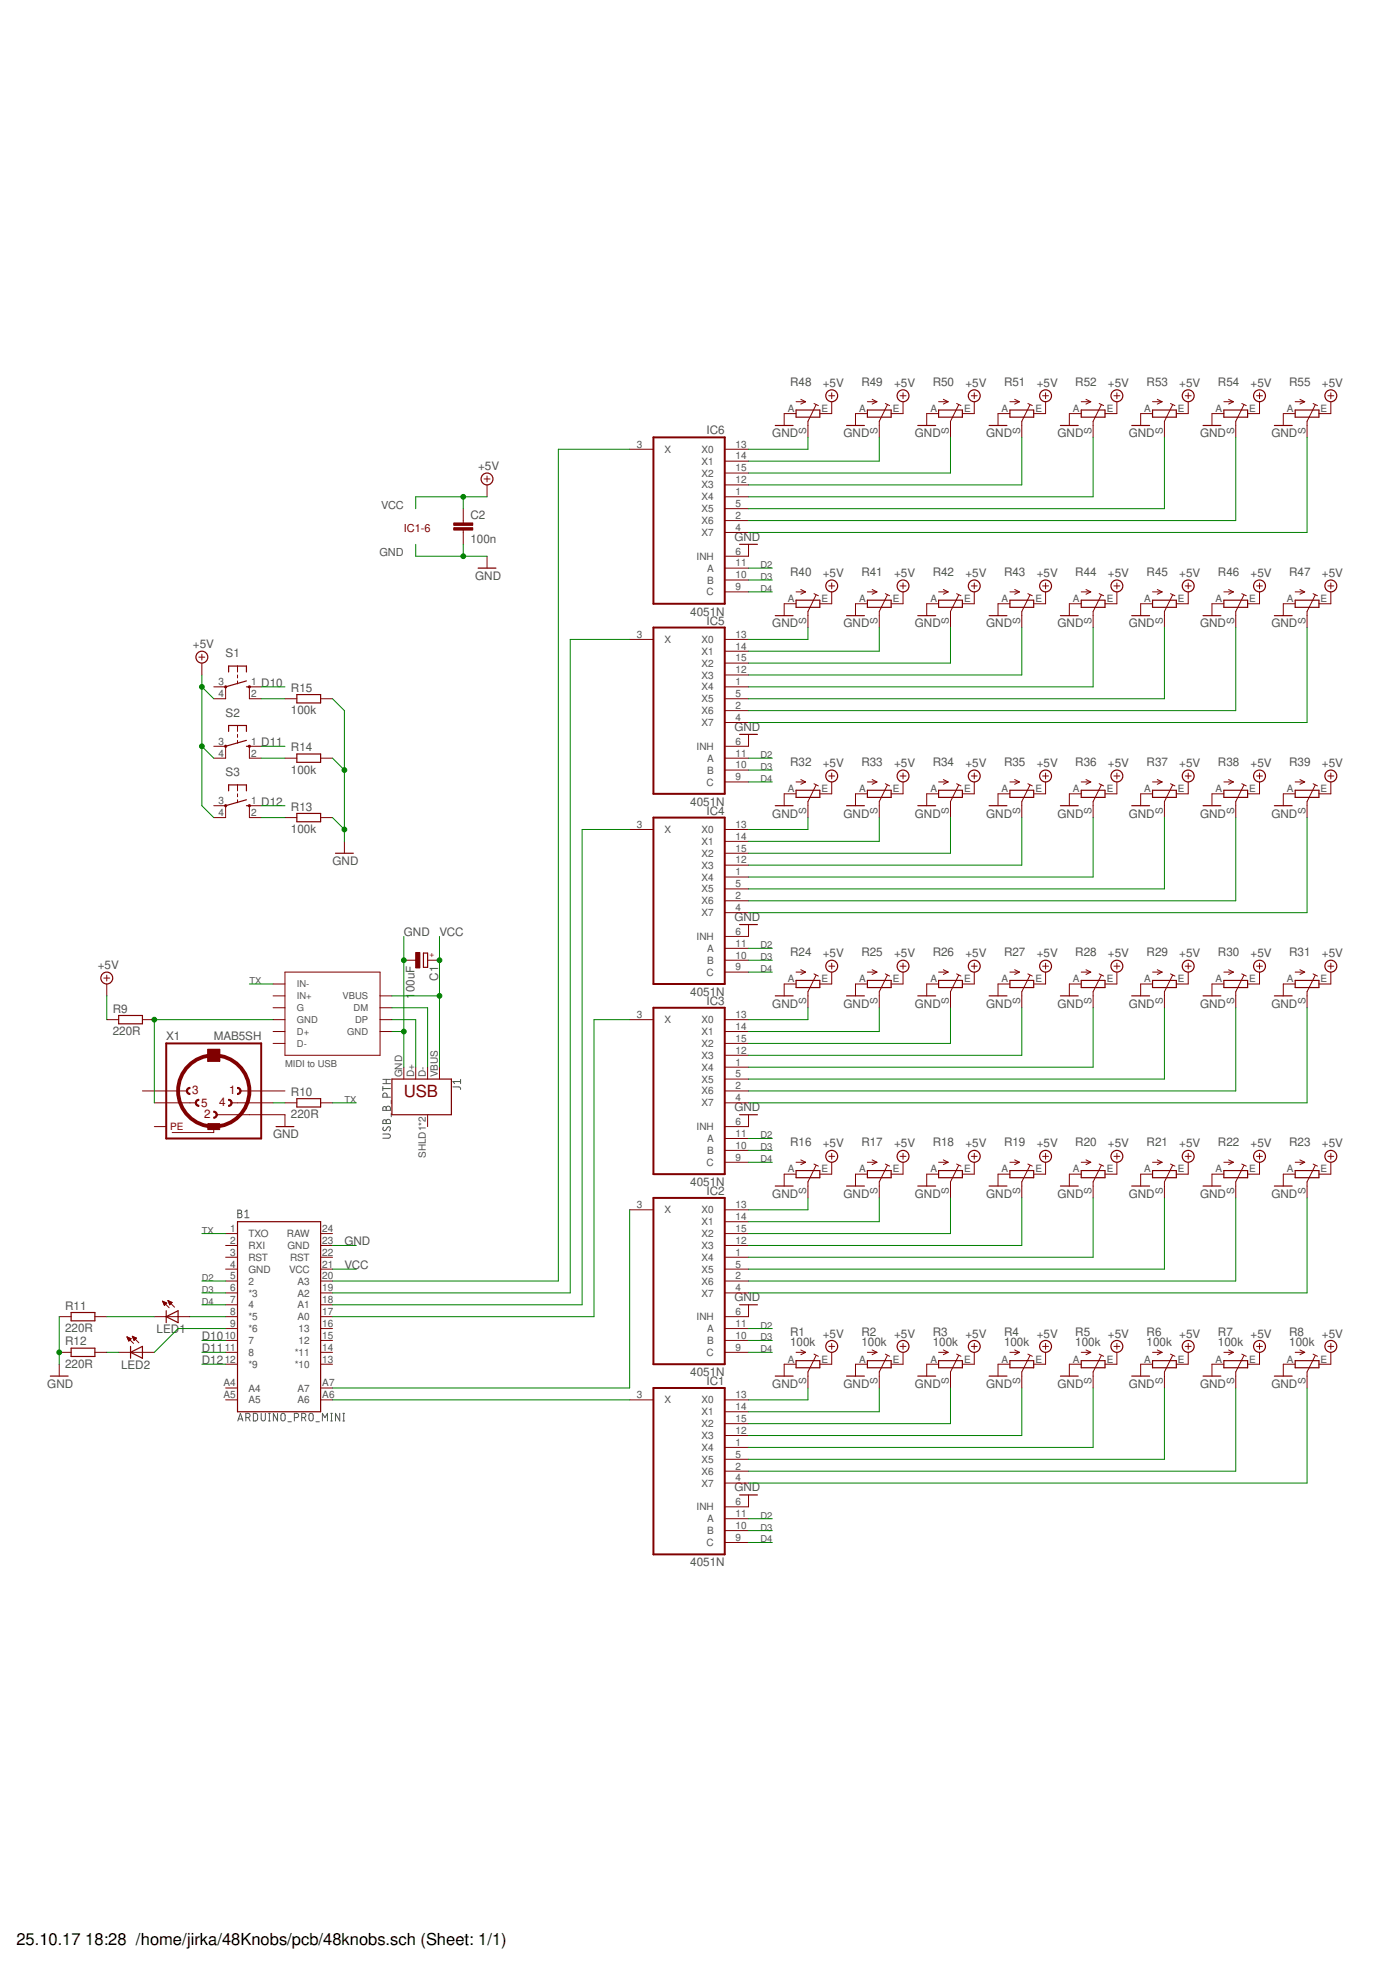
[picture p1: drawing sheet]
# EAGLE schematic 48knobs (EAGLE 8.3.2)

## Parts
B1  ARDUINO_PRO_MINI  [ARDUINO_PRO_MINI]
C1  100uF  CPOL-EUE1.8-4  [E1,8-4]
C2  100n  C2,5-3  [C2.5-3]
IC1  4051N  [DIL16]
IC2  4051N  [DIL16]
IC3  4051N  [DIL16]
IC4  4051N  [DIL16]
IC5  4051N  [DIL16]
IC6  4051N  [DIL16]
J1  USB_B_PTH  [USB-B-PTH]
LED1  LED3MM  [LED3MM]
LED2  LED3MM  [LED3MM]
R1  100k  TRIM_EU-B25U  [B25U]
R2  100k  TRIM_EU-B25U  [B25U]
R3  100k  TRIM_EU-B25U  [B25U]
R4  100k  TRIM_EU-B25U  [B25U]
R5  100k  TRIM_EU-B25U  [B25U]
R6  100k  TRIM_EU-B25U  [B25U]
R7  100k  TRIM_EU-B25U  [B25U]
R8  100k  TRIM_EU-B25U  [B25U]
R9  220R  R-EU_0204/5  [0204/5]
R10  220R  R-EU_0204/5  [0204/5]
R11  220R  R-EU_0204/5  [0204/5]
R12  220R  R-EU_0204/5  [0204/5]
R13  100k  R-EU_0204/5  [0204/5]
R14  100k  R-EU_0204/5  [0204/5]
R15  100k  R-EU_0204/5  [0204/5]
R16  TRIM_EU-B25U  [B25U]
R17  TRIM_EU-B25U  [B25U]
R18  TRIM_EU-B25U  [B25U]
R19  TRIM_EU-B25U  [B25U]
R20  TRIM_EU-B25U  [B25U]
R21  TRIM_EU-B25U  [B25U]
R22  TRIM_EU-B25U  [B25U]
R23  TRIM_EU-B25U  [B25U]
R24  TRIM_EU-B25U  [B25U]
R25  TRIM_EU-B25U  [B25U]
R26  TRIM_EU-B25U  [B25U]
R27  TRIM_EU-B25U  [B25U]
R28  TRIM_EU-B25U  [B25U]
R29  TRIM_EU-B25U  [B25U]
R30  TRIM_EU-B25U  [B25U]
R31  TRIM_EU-B25U  [B25U]
R32  TRIM_EU-B25U  [B25U]
R33  TRIM_EU-B25U  [B25U]
R34  TRIM_EU-B25U  [B25U]
R35  TRIM_EU-B25U  [B25U]
R36  TRIM_EU-B25U  [B25U]
R37  TRIM_EU-B25U  [B25U]
R38  TRIM_EU-B25U  [B25U]
R39  TRIM_EU-B25U  [B25U]
R40  TRIM_EU-B25U  [B25U]
R41  TRIM_EU-B25U  [B25U]
R42  TRIM_EU-B25U  [B25U]
R43  TRIM_EU-B25U  [B25U]
R44  TRIM_EU-B25U  [B25U]
R45  TRIM_EU-B25U  [B25U]
R46  TRIM_EU-B25U  [B25U]
R47  TRIM_EU-B25U  [B25U]
R48  TRIM_EU-B25U  [B25U]
R49  TRIM_EU-B25U  [B25U]
R50  TRIM_EU-B25U  [B25U]
R51  TRIM_EU-B25U  [B25U]
R52  TRIM_EU-B25U  [B25U]
R53  TRIM_EU-B25U  [B25U]
R54  TRIM_EU-B25U  [B25U]
R55  TRIM_EU-B25U  [B25U]
S1  10-XX  [B3F-10XX]
S2  10-XX  [B3F-10XX]
S3  10-XX  [B3F-10XX]
X1  MAB5SH  [MAB5SH]

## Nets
+5V: R1.E R2.E R3.E R4.E R5.E R6.E R7.E R8.E R9.1 R16.E R17.E R18.E R19.E R20.E R21.E R22.E R23.E R24.E R25.E R26.E R27.E R28.E R29.E R30.E R31.E R32.E R33.E R34.E R35.E R36.E R37.E R38.E R39.E R40.E R41.E R42.E R43.E R44.E R45.E R46.E R47.E R48.E R49.E R50.E R51.E R52.E R53.E R54.E R55.E S1.4(P1) S2.4(P1) S3.4(P1)
D2: B1.5 IC1.11(A) IC2.11(A) IC3.11(A) IC4.11(A) IC5.11(A) IC6.11(A)
D3: B1.6(*3) IC1.10(B) IC2.10(B) IC3.10(B) IC4.10(B) IC5.10(B) IC6.10(B)
D4: B1.7 IC1.9(C) IC2.9(C) IC3.9(C) IC4.9(C) IC5.9(C) IC6.9(C)
D10: B1.10 S1.1(S)
D11: B1.11 S2.1(S)
D12: B1.12(*9) S3.1(S)
GND: B1.23(GND) C1.- C2.2 IC1.6(INH) IC2.6(INH) IC3.6(INH) IC4.6(INH) IC5.6(INH) IC6.6(INH) J1.GND R1.A R2.A R3.A R4.A R5.A R6.A R7.A R8.A R11.1 R12.1 R13.2 R14.2 R15.2 R16.A R17.A R18.A R19.A R20.A R21.A R22.A R23.A R24.A R25.A R26.A R27.A R28.A R29.A R30.A R31.A R32.A R33.A R34.A R35.A R36.A R37.A R38.A R39.A R40.A R41.A R42.A R43.A R44.A R45.A R46.A R47.A R48.A R49.A R50.A R51.A R52.A R53.A R54.A R55.A X1.2
N$1: IC1.13(X0) R1.S
N$2: IC1.14(X1) R2.S
N$3: IC1.15(X2) R3.S
N$4: IC1.12(X3) R4.S
N$5: IC1.1(X4) R5.S
N$6: IC1.5(X5) R6.S
N$7: IC1.2(X6) R7.S
N$8: IC1.4(X7) R8.S
N$9: R9.2 X1.5
N$10: R10.1 X1.4
N$12: J1.D+
N$13: J1.D-
N$15: B1.8(*5) LED1.A
N$16: B1.9(*6) LED2.A
N$17: LED1.K(C) R11.2
N$18: LED2.K(C) R12.2
N$19: IC2.13(X0) R16.S
N$20: R15.1 S1.2(S1)
N$21: R14.1 S2.2(S1)
N$22: R13.1 S3.2(S1)
N$23: IC2.14(X1) R17.S
N$24: IC2.15(X2) R18.S
N$25: IC2.12(X3) R19.S
N$26: IC2.1(X4) R20.S
N$27: IC2.5(X5) R21.S
N$28: IC2.2(X6) R22.S
N$29: IC2.4(X7) R23.S
N$30: IC3.13(X0) R24.S
N$31: IC3.14(X1) R25.S
N$32: IC3.15(X2) R26.S
N$33: IC3.12(X3) R27.S
N$34: IC3.1(X4) R28.S
N$35: IC3.5(X5) R29.S
N$36: IC3.2(X6) R30.S
N$37: IC3.4(X7) R31.S
N$38: IC4.13(X0) R32.S
N$39: IC4.14(X1) R33.S
N$40: IC4.15(X2) R34.S
N$41: IC4.12(X3) R35.S
N$42: IC4.1(X4) R36.S
N$43: IC4.5(X5) R37.S
N$44: IC4.2(X6) R38.S
N$45: IC4.4(X7) R39.S
N$46: IC5.13(X0) R40.S
N$47: IC5.14(X1) R41.S
N$48: IC5.15(X2) R42.S
N$49: IC5.12(X3) R43.S
N$50: IC5.1(X4) R44.S
N$51: IC5.5(X5) R45.S
N$52: IC5.2(X6) R46.S
N$53: IC5.4(X7) R47.S
N$54: IC6.13(X0) R48.S
N$55: IC6.14(X1) R49.S
N$56: IC6.15(X2) R50.S
N$57: IC6.12(X3) R51.S
N$58: IC6.1(X4) R52.S
N$59: IC6.5(X5) R53.S
N$60: IC6.2(X6) R54.S
N$61: IC6.4(X7) R55.S
N$62: B1.A6 IC1.3(X)
N$63: B1.A7 IC2.3(X)
N$64: B1.17(A0) IC3.3(X)
N$65: B1.18(A1) IC4.3(X)
N$66: B1.19(A2) IC5.3(X)
N$67: B1.20(A3) IC6.3(X)
TX: B1.1(TXO) R10.2
VCC: B1.21(VCC) C1.+ C2.1 J1.VBUS ; supply symbol labelled +5V
Unconnected: B1.2(RXI) B1.3(RST) B1.13(*10) B1.14(*11) B1.15 B1.16 B1.22(RST) B1.A4 B1.A5 J1.SHLD1(SHIELD) J1.SHLD2(SHIELD) S1.3(P) S2.3(P) S3.3(P) X1.1 X1.3

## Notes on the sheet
- IC1-6
- IN-
- IN+ | VBUS
- G | DM
- GND | DP
- D+ | GND
- D-
- MIDI to USB

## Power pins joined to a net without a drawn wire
GND: B1.4(GND) IC1.8(GND) IC2.8(GND) IC3.8(GND) IC4.8(GND) IC5.8(GND) IC6.8(GND)
PE: X1.PE X1.PE@(PE)
RAW: B1.24(RAW)
VCC: IC1.16(VCC) IC2.16(VCC) IC3.16(VCC) IC4.16(VCC) IC5.16(VCC) IC6.16(VCC)
VEE: IC1.7(VEE) IC2.7(VEE) IC3.7(VEE) IC4.7(VEE) IC5.7(VEE) IC6.7(VEE)

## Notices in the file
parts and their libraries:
SparkFun-Boards: Licensing: Creative Commons ShareAlike 4.0 International - https://creativecommons.org/licenses/by-sa/4.0
